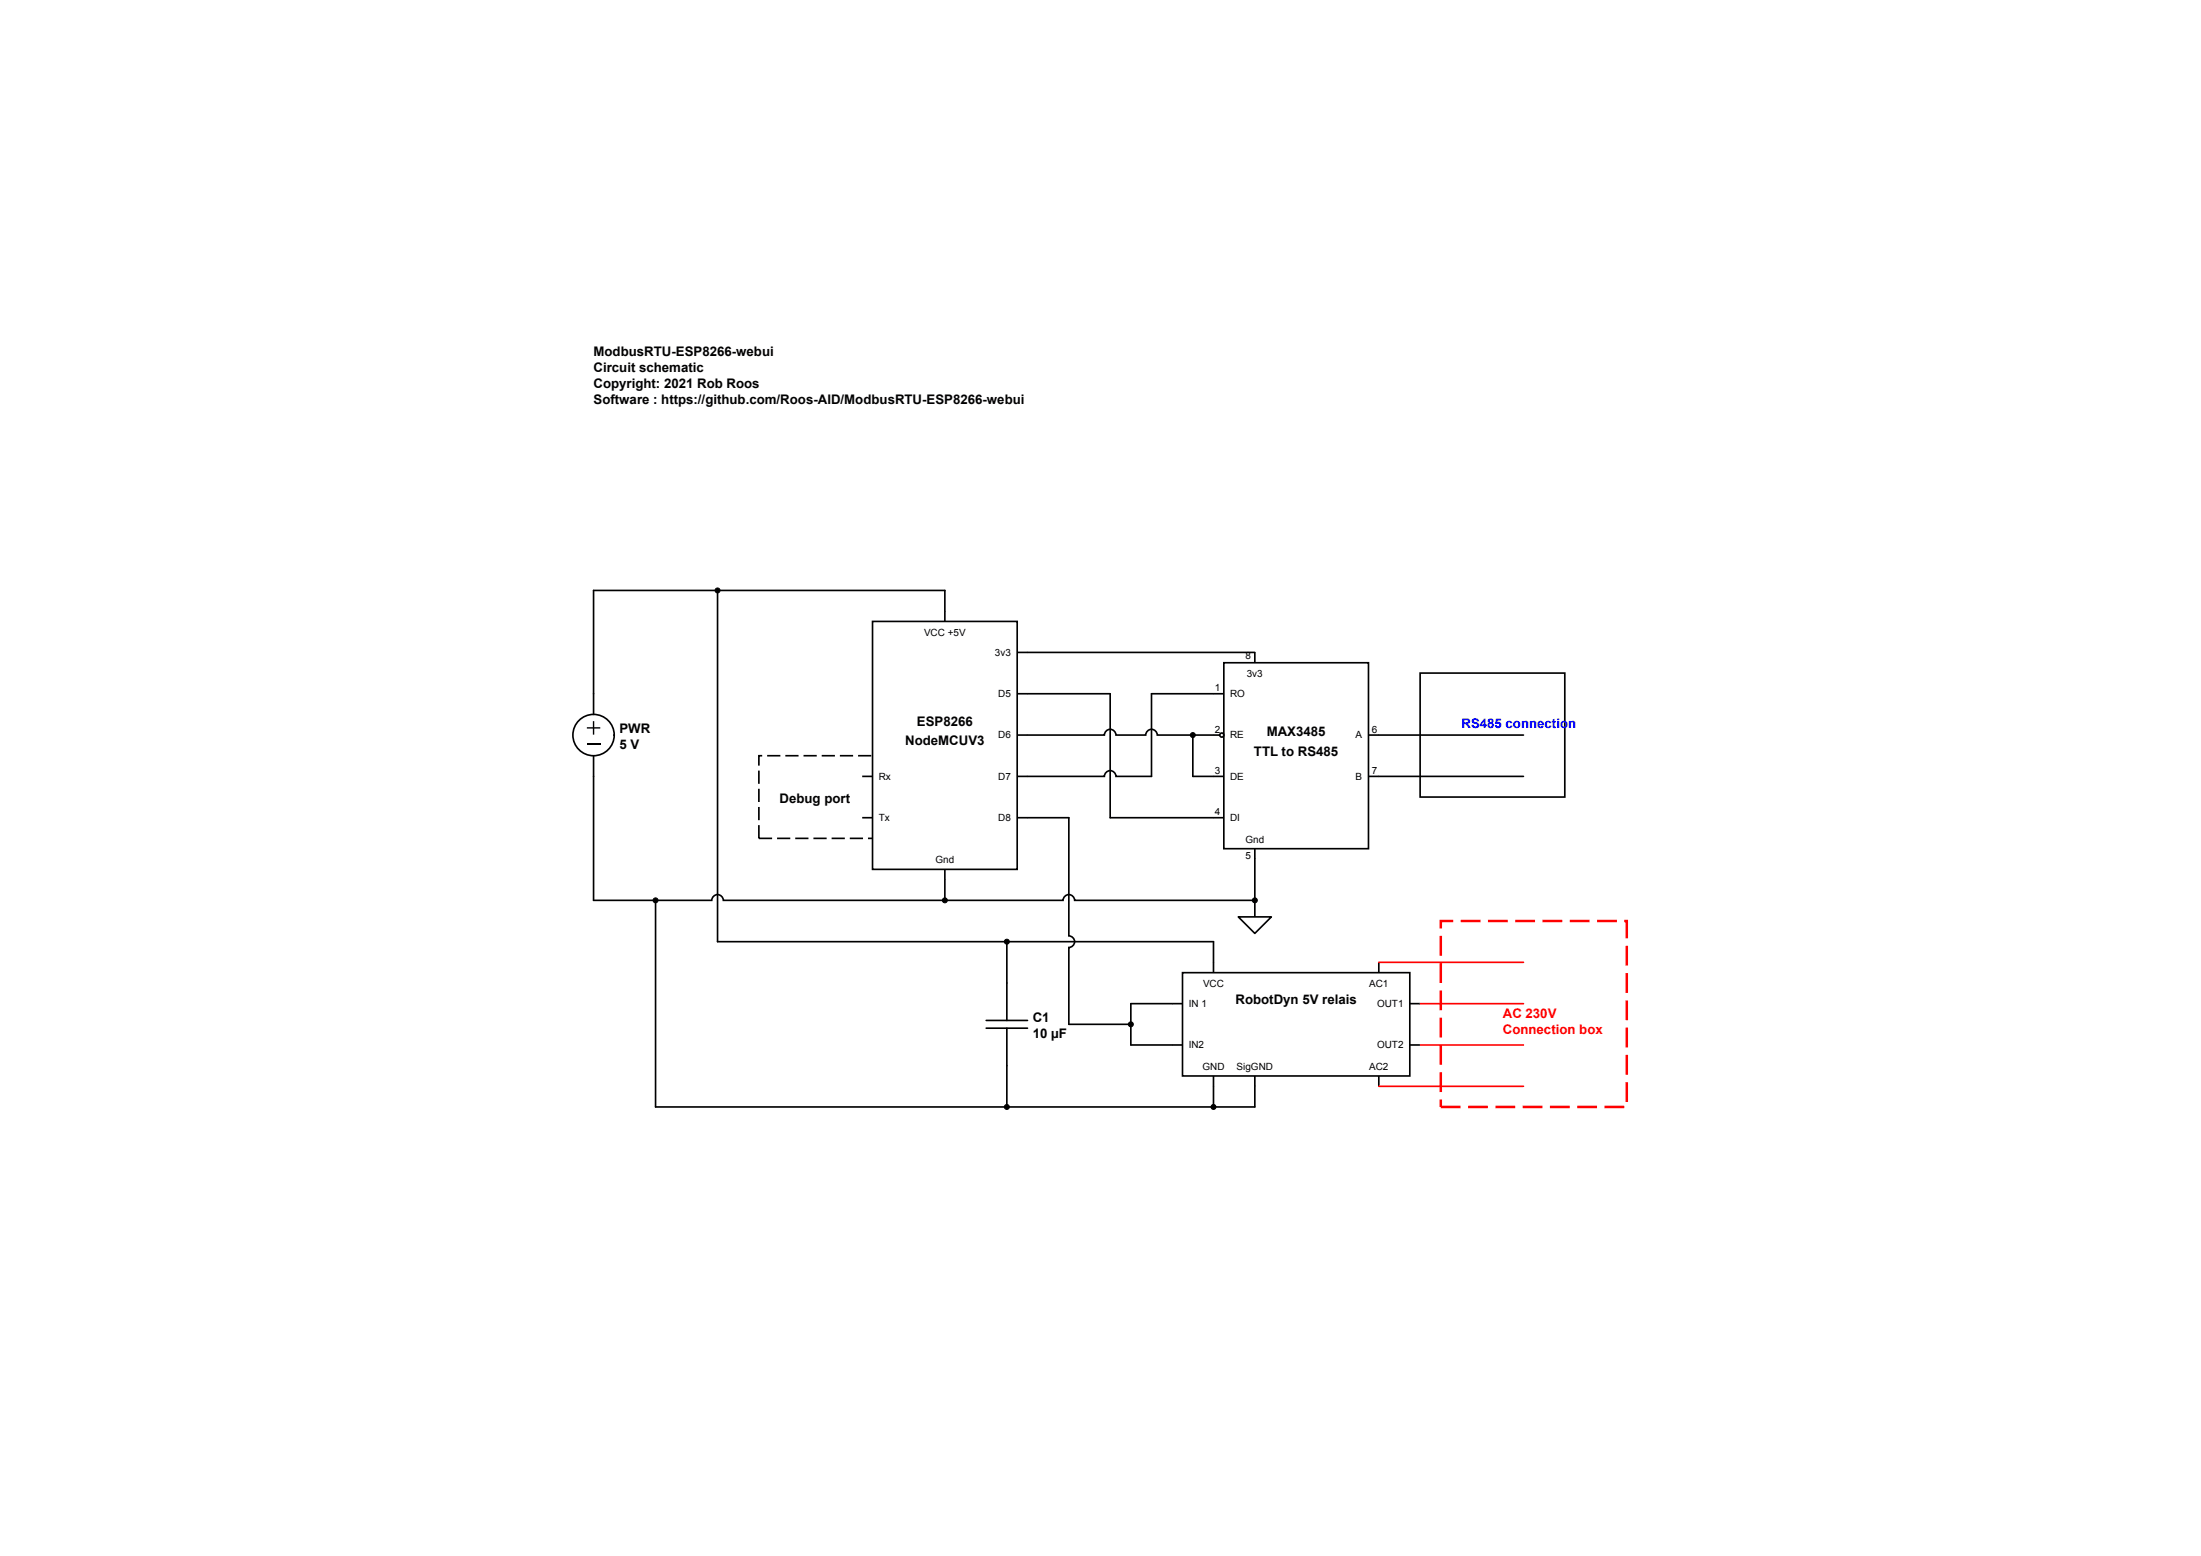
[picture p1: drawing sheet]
<svg xmlns="http://www.w3.org/2000/svg" width="297mm" height="210mm" viewBox="0 0 297 210" stroke-linecap="round" stroke-linejoin="round" font-family="sans-serif">
<path d="M191.6 90.8h19.6v16.8h-19.6z" fill="none" stroke="#000" stroke-width=".22"/>
<path d="M194.4 124.3h25.1v25.1h-25.1z" fill="none" stroke="#f00" stroke-width=".33" stroke-dasharray="2.7 1" stroke-linecap="butt"/>
<path d="M102.4 102h16.7v11.1h-16.7z" fill="none" stroke="#000" stroke-width=".22" stroke-dasharray="1.8 .7" stroke-linecap="butt"/>
<path d="M165.1 89.4h19.6v25.1h-19.6z" fill="#fff"/>
<g fill="none" stroke="#000" stroke-width=".22">
<path d="M163.7 93.6h1.4M163.7 99.2h.9M165.1 89.4h19.6v25.1h-19.6zM169.3 88.1v1.3M184.7 99.2h1.4M163.7 110.4h1.4M163.7 104.8h1.4M169.3 114.5v1.4M184.7 104.8h1.4"/>
<circle cx="164.9" cy="99.2" r=".28"/>
</g>
<path d="M117.7 83.9h19.6v33.4h-19.6z" fill="#fff"/>
<path d="M117.7 83.9h19.6v33.4h-19.6zM127.5 82.5v1.4M137.3 99.2h11.7a.78 .78 0 0 1 .8-.8 .78 .78 0 0 1 .8 .8h4a.78 .78 0 0 1 .8-.8 .78 .78 0 0 1 .8 .8h4.8M137.3 93.6h12.5v16.8h13.9M137.3 88.1h32M161 99.2h2.7M161 99.2v5.6h2.7M163.7 93.6h-8.3v11.2h-4.8a.78 .78 0 0 0-.8-.8 .78 .78 0 0 0-.8 .8h-11.7M116.3 104.8h1.4M116.3 110.4h1.4M127.5 117.3v1.4M137.3 110.4h1.4" fill="none" stroke="#000" stroke-width=".22"/>
<circle cx="80.1" cy="99.2" r="2.79" fill="#fff"/>
<g fill="none" stroke="#000" stroke-width=".22">
<path d="M127.5 82.5v-2.8h-47.4v16.7M80.1 102v19.5h15.9a.78 .78 0 0 1 .8-.8 .78 .78 0 0 1 .8 .8h45.8a.78 .78 0 0 1 .8-.8 .78 .78 0 0 1 .8 .8h24.3M169.3 115.9v7.8"/>
<circle cx="80.1" cy="99.2" r="2.79"/>
</g>
<path d="M80 97.3h.2v.8h.8v.2h-.8v.8h-.2v-.8h-.8v-.2h.8zM79.2 100.4h1.8v.2h-1.8z" fill="#000"/>
<path d="M167.1 123.7h4.5l-2.3 2.3z" fill="#fff"/>
<path d="M186.1 99.2h19.5M138.7 110.4h5.5v15.9a.78 .78 0 0 1 .8 .8 .78 .78 0 0 1-.8 .8v10.3M186.1 104.8h19.5M167.1 123.7h4.5l-2.3 2.3z" fill="none" stroke="#000" stroke-width=".22"/>
<path d="M159.6 131.3h30.6v13.9h-30.6z" fill="#fff"/>
<g fill="none" stroke="#000" stroke-width=".22">
<path d="M96.8 79.7v47.4h66.9v4.2M127.5 118.7v2.8M88.5 121.5v27.9h80.8v-4.2M133.1 137.7h5.6M133.1 138.8h5.6M135.9 127.1v10.6M135.9 138.8v10.6M144.2 138.2h8.4M159.6 131.3h30.6v13.9h-30.6zM159.6 135.5h-7v5.5h7M186.1 129.9v1.4M190.2 135.5h1.4"/>
<path d="M163.7 145.2v4.2M186.1 145.2v1.4M190.2 141h1.4"/>
</g>
<path d="M186.1 129.9h19.5M191.6 135.5h14M186.1 146.6h19.5M191.6 141h14" fill="none" stroke="#f00" stroke-width=".22"/>
<g fill="#000">
<circle cx="96.8" cy="79.7" r=".34"/>
<circle cx="161" cy="99.2" r=".33"/>
<circle cx="88.5" cy="121.5" r=".33"/>
<circle cx="127.5" cy="121.5" r=".33"/>
<circle cx="135.9" cy="127.1" r=".33"/>
<circle cx="152.6" cy="138.2" r=".33"/>
<circle cx="169.3" cy="121.5" r=".33"/>
<circle cx="135.9" cy="149.4" r=".33"/>
<circle cx="163.7" cy="149.4" r=".33"/>
</g>
<g fill="none" stroke="#000" stroke-width=".13">
<circle cx="96.8" cy="79.7" r=".34"/>
<circle cx="161" cy="99.2" r=".33"/>
<circle cx="88.5" cy="121.5" r=".33"/>
<circle cx="127.5" cy="121.5" r=".33"/>
<circle cx="135.9" cy="127.1" r=".33"/>
<circle cx="152.6" cy="138.2" r=".33"/>
<circle cx="169.3" cy="121.5" r=".33"/>
<circle cx="135.9" cy="149.4" r=".33"/>
<circle cx="163.7" cy="149.4" r=".33"/>
</g>
<g font-size="1.8">
<text x="80.1" y="48.1">ModbusRTU-ESP8266-webui</text>
<text x="80.1" y="50.3">Circuit schematic</text>
<text x="80.1" y="52.4">Copyright: 2021 Rob Roos</text>
<text x="80.1" y="54.5">Software : https://github.com/Roos-AID/ModbusRTU-ESP8266-webui</text>
<text x="83.6" y="98.9">PWR</text>
<text x="83.6" y="101.1">5 V</text>
<text x="122.1" y="100.6">NodeMCUV3</text>
<text x="123.7" y="97.9">ESP8266</text>
<text x="169.2" y="102">TTL to RS485</text>
<text x="170.9" y="99.3">MAX3485</text>
<text x="105.2" y="108.3">Debug port</text>
<text x="139.3" y="138">C1</text>
<text x="166.7" y="135.6">RobotDyn 5V relais</text>
<text x="139.3" y="140.1">10 µF</text>
</g>
<text font-size="1.8" fill="#00f" x="197.2" y="98.3">RS485 connection</text>
<g font-size="1.8" fill="#f00">
<text x="202.8" y="137.4">AC 230V</text>
<text x="202.8" y="139.5">Connection box</text>
</g>
<g font-size="1.3">
<text x="124.7" y="85.8">VCC +5V</text>
<text x="134.3" y="88.5">3v3</text>
<text x="168.1" y="88.9">8</text>
<text x="134.7" y="94.1">D5</text>
<text x="163.9" y="93.3">1</text>
<text x="166" y="94.1">RO</text>
<text x="168.2" y="91.4">3v3</text>
<text x="134.7" y="99.7">D6</text>
<text x="163.9" y="98.9">2</text>
<text x="166" y="99.7">RE</text>
<text x="182.9" y="99.7">A</text>
<text x="185.1" y="98.9">6</text>
<text x="118.6" y="105.2">Rx</text>
<text x="134.7" y="105.2">D7</text>
<text x="163.9" y="104.4">3</text>
<text x="166" y="105.2">DE</text>
<text x="182.9" y="105.2">B</text>
<text x="185.1" y="104.4">7</text>
<text x="118.6" y="110.8">Tx</text>
<text x="134.7" y="110.8">D8</text>
<text x="163.9" y="110">4</text>
<text x="166" y="110.8">DI</text>
<text x="168.1" y="113.7">Gnd</text>
<text x="126.2" y="116.5">Gnd</text>
<text x="168.1" y="115.9">5</text>
<text x="160.4" y="135.9">IN 1</text>
<text x="162.3" y="133.2">VCC</text>
<text x="184.8" y="133.2">AC1</text>
<text x="185.8" y="135.9">OUT1</text>
<text x="160.4" y="141.5">IN2</text>
<text x="185.8" y="141.5">OUT2</text>
<text x="162.3" y="144.4">GND</text>
<text x="166.9" y="144.4">SigGND</text>
<text x="184.8" y="144.4">AC2</text>
</g>
</svg>
